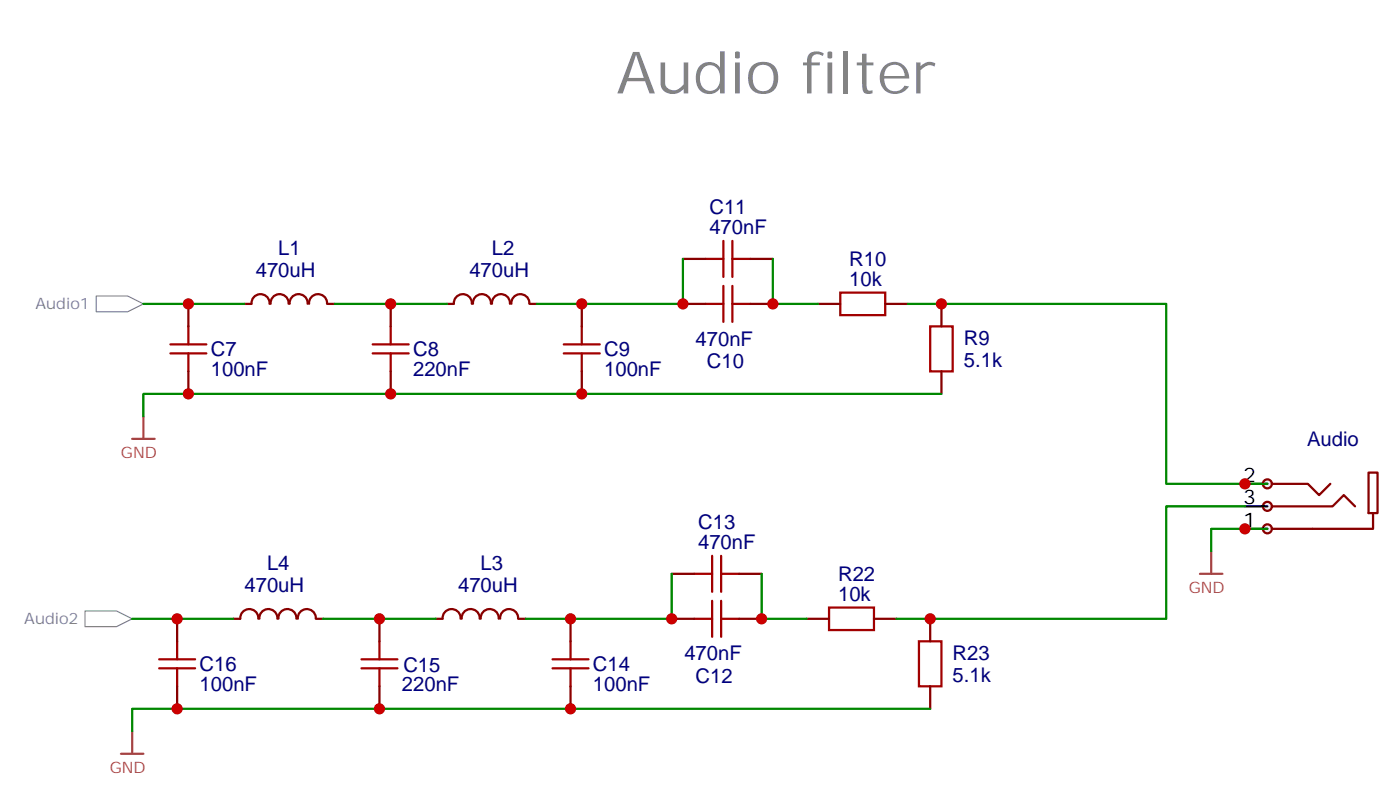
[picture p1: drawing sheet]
<svg xmlns="http://www.w3.org/2000/svg" width="220mm" height="125mm" viewBox="0 0 220 125" stroke-linecap="round" stroke-linejoin="round" font-family="sans-serif">
<path d="M198.9 75.9h6.3l1.8 1.7 1.8-1.7M198.9 79.4h10.2l1.8-1.8 1.8 1.8M215.5 80.5h-.7v-6.4h1.4v6.4h-.7v2.4h-16.6" fill="none" stroke="#870000" stroke-width=".35"/>
<g fill="#f0f0f0" stroke="#870000" stroke-width=".35">
<circle cx="198.9" cy="82.9" r=".71"/>
<circle cx="198.9" cy="79.4" r=".71"/>
<circle cx="198.9" cy="75.9" r=".71"/>
</g>
<path d="M195.4 75.9h3.5M195.4 79.4h3.5M195.4 82.9h3.5" fill="none" stroke="#000" stroke-width=".35"/>
<g fill="none" stroke="#870000" stroke-width=".35">
<path d="M29.6 47.7v3.5M29.6 58.2v3.6M38.4 47.7h1M39.5 47.6a1.41 1.41 0 0 1 1.4-1.5 1.41 1.41 0 0 1 1.4 1.5M42.5 47.6a1.41 1.41 0 0 1 1.4-1.5 1.41 1.41 0 0 1 1.4 1.5M45.5 47.6a1.41 1.41 0 0 1 1.4-1.5 1.41 1.41 0 0 1 1.4 1.5M48.5 47.6a1.41 1.41 0 0 1 1.4-1.5 1.41 1.41 0 0 1 1.4 1.5M51.4 47.7h1.1M61.3 47.7v3.5M61.3 58.2v3.6M70.1 47.7h1.1M71.2 47.6a1.41 1.41 0 0 1 1.4-1.5 1.41 1.41 0 0 1 1.4 1.5"/>
<path d="M74.2 47.6a1.41 1.41 0 0 1 1.4-1.5 1.41 1.41 0 0 1 1.4 1.5M77.2 47.6a1.41 1.41 0 0 1 1.4-1.5 1.41 1.41 0 0 1 1.4 1.5M80.3 47.6a1.41 1.41 0 0 1 1.4-1.5 1.41 1.41 0 0 1 1.4 1.5M83.2 47.7h1M91.3 47.7v3.5M91.3 58.2v3.6M107.2 47.7h3.5M107.2 40.6h3.5M117.8 47.7h3.5M117.8 40.6h3.5M128.3 47.7h3.6M138.9 47.7h3.6"/>
<path d="M147.7 47.7v3.5M147.7 58.2v3.6M27.8 97v3.6M36.6 97h1.1M37.7 97a1.41 1.41 0 0 1 1.4-1.5 1.41 1.41 0 0 1 1.4 1.5M40.7 97a1.41 1.41 0 0 1 1.4-1.5 1.41 1.41 0 0 1 1.4 1.5M43.7 97a1.41 1.41 0 0 1 1.4-1.5 1.41 1.41 0 0 1 1.4 1.5M46.7 97a1.41 1.41 0 0 1 1.4-1.5 1.41 1.41 0 0 1 1.5 1.5M49.7 97h1M59.5 97v3.6M68.4 97h1M69.5 97a1.41 1.41 0 0 1 1.4-1.5 1.41 1.41 0 0 1 1.4 1.5"/>
<path d="M72.5 97a1.41 1.41 0 0 1 1.4-1.5 1.41 1.41 0 0 1 1.4 1.5M75.4 97a1.41 1.41 0 0 1 1.5-1.5 1.41 1.41 0 0 1 1.4 1.5M78.5 97a1.41 1.41 0 0 1 1.4-1.5 1.41 1.41 0 0 1 1.4 1.5M81.4 97h1.1M89.5 97v3.6M105.4 97h3.5M105.4 90h3.5M116 97h3.5M116 90h3.5M126.6 97h3.5M137.2 97h3.5M146 97v3.6"/>
<path d="M27.8 107.6v3.6M59.5 107.6v3.6M89.5 107.6v3.6M146 107.6v3.6"/>
</g>
<g fill="none" stroke="#a10000" stroke-width=".35">
<path d="M113.5 37.8v5.6M114.9 37.8v5.6M26.7 55.4h5.7M26.7 54h5.7M29.6 51.2v2.8M29.6 55.4v2.8M58.5 55.4h5.6M58.5 54h5.6M61.3 51.2v2.8M61.3 55.4v2.8M88.5 55.4h5.6M88.5 54h5.6"/>
<path d="M91.3 51.2v2.8M91.3 55.4v2.8M110.7 40.6h2.8M110.7 47.7h2.8M113.5 44.8v5.7M114.9 44.8v5.7M114.9 40.6h2.9M114.9 47.7h2.9M131.9 45.9h7v3.5h-7zM146 51.2h3.5v7h-3.5zM108.9 97h2.9M108.9 90h2.9"/>
<path d="M111.8 87.2v5.6M111.8 94.2v5.7M113.2 87.2v5.6M113.2 94.2v5.7M113.2 97h2.8M113.2 90h2.8M130.1 95.3h7.1v3.5h-7.1zM25 104.8h5.6M25 103.4h5.6M27.8 100.6v2.8M27.8 104.8v2.8M56.7 104.8h5.7"/>
<path d="M56.7 103.4h5.7M59.5 100.6v2.8M59.5 104.8v2.8M86.7 104.8h5.7M86.7 103.4h5.7M89.5 100.6v2.8M89.5 104.8v2.8M144.2 100.6h3.5v7h-3.5z"/>
</g>
<g fill="#fff" stroke="#828282" stroke-width=".18">
<path d="M13.3 95.8h5l2.4 1.2-2.4 1.3h-5z"/>
<path d="M15.1 46.4h4.9l2.5 1.3-2.5 1.2h-4.9z"/>
</g>
<path d="M20.7 68.8h3.6M22.5 65.3v3.5M188.3 90h3.5M190.1 86.5v3.5M19 118.2h3.5M20.7 114.7v3.5" fill="none" stroke="#a64a4a" stroke-width=".35"/>
<g fill="none" stroke="#008700" stroke-width=".35">
<path d="M22.5 47.7h15.9M52.5 47.7h17.6M107.2 40.6v7.1h-23M121.3 40.6v7.1h7M142.5 47.7h40.5v28.2h15.9M147.7 61.8h-125.2v3.5M195.4 79.4h-12.4v17.6h-42.3M20.7 97h15.9M50.7 97h17.7M105.4 90v7h-22.9M119.5 90v7h7.1M198.9 82.9h-8.8v3.6"/>
<path d="M146 111.2h-125.3v3.5"/>
</g>
<g fill="#c00">
<circle cx="121.3" cy="47.7" r=".88"/>
<circle cx="29.6" cy="47.7" r=".88"/>
<circle cx="61.3" cy="47.7" r=".88"/>
<circle cx="91.3" cy="47.7" r=".88"/>
<circle cx="107.2" cy="47.7" r=".88"/>
<circle cx="195.4" cy="82.9" r=".88"/>
<circle cx="195.4" cy="75.9" r=".88"/>
<circle cx="29.6" cy="61.8" r=".88"/>
<circle cx="61.3" cy="61.8" r=".88"/>
<circle cx="91.3" cy="61.8" r=".88"/>
<circle cx="147.7" cy="47.7" r=".88"/>
<circle cx="146" cy="97" r=".88"/>
<circle cx="89.5" cy="111.2" r=".88"/>
<circle cx="59.5" cy="111.2" r=".88"/>
<circle cx="27.8" cy="111.2" r=".88"/>
<circle cx="105.4" cy="97" r=".88"/>
<circle cx="89.5" cy="97" r=".88"/>
<circle cx="59.5" cy="97" r=".88"/>
<circle cx="27.8" cy="97" r=".88"/>
<circle cx="119.5" cy="97" r=".88"/>
</g>
<text font-size="9.2" fill="#838383" x="96.7" y="14.7">Audio filter</text>
<g font-size="3.2" fill="#000080">
<text x="111.3" y="33.6">C11</text>
<text x="43.7" y="40">L1</text>
<text x="77.2" y="40">L2</text>
<text x="111.3" y="36.7">470nF</text>
<text x="133.3" y="41.7">R10</text>
<text x="40.1" y="43.5">470uH</text>
<text x="73.7" y="43.5">470uH</text>
<text x="133.3" y="44.8">10k</text>
<text x="33.1" y="59">100nF</text>
<text x="33.1" y="55.8">C7</text>
<text x="64.8" y="59">220nF</text>
<text x="64.8" y="55.8">C8</text>
<text x="94.8" y="59">100nF</text>
<text x="94.8" y="55.8">C9</text>
<text x="109.2" y="54.2">470nF</text>
<text x="110.9" y="57.7">C10</text>
<text x="151.3" y="57.6">5.1k</text>
<text x="151.3" y="54.1">R9</text>
<text x="205.1" y="70">Audio</text>
<text x="109.6" y="83">C13</text>
<text x="41.9" y="89.4">L4</text>
<text x="75.4" y="89.4">L3</text>
<text x="109.6" y="86.1">470nF</text>
<text x="38.4" y="92.9">470uH</text>
<text x="71.9" y="92.9">470uH</text>
<text x="131.5" y="94.2">10k</text>
<text x="131.5" y="91.1">R22</text>
<text x="31.3" y="105.2">C16</text>
<text x="63.3" y="105.3">C15</text>
<text x="93.1" y="105.2">C14</text>
<text x="107.4" y="103.6">470nF</text>
<text x="109.2" y="107.1">C12</text>
<text x="149.5" y="107">5.1k</text>
<text x="149.5" y="103.5">R23</text>
<text x="31.3" y="108.4">100nF</text>
<text x="63.1" y="108.4">220nF</text>
<text x="93.1" y="108.4">100nF</text>
</g>
<g font-size="3.2">
<text x="195.1" y="75.5">2</text>
<text x="195.1" y="82.6">1</text>
<text x="195.1" y="79.1">3</text>
</g>
<g font-size="2.5" fill="#838383">
<text x="5.6" y="48.4">Audio1</text>
<text x="3.8" y="97.8">Audio2</text>
</g>
<g font-size="2.5" fill="#a54b4b">
<text x="19" y="71.9">GND</text>
<text x="186.5" y="93">GND</text>
<text x="17.2" y="121.2">GND</text>
</g>
</svg>
